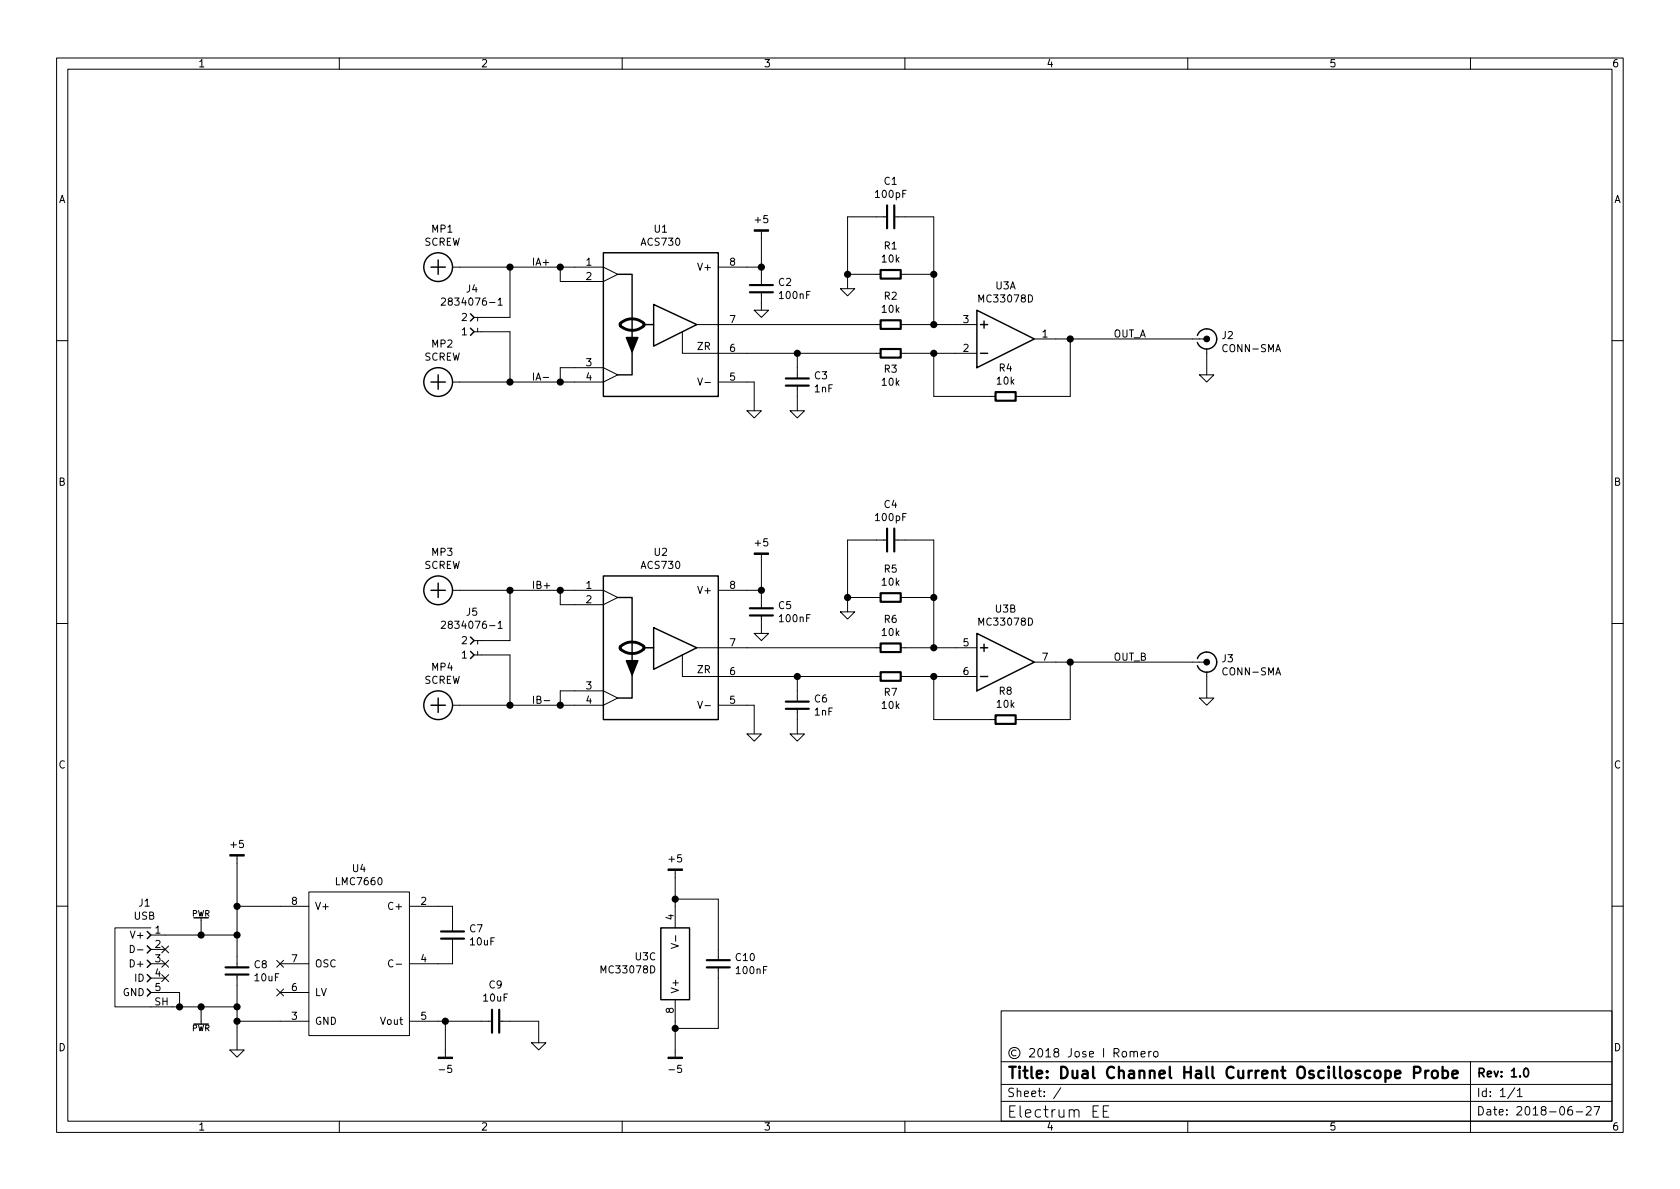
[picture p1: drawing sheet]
EESchema Schematic File Version 4
LIBS:Abracon
LIBS:ActiveSemi
LIBS:Allegro
LIBS:Altera
LIBS:AMS
LIBS:AnalogDevices
LIBS:AOS
LIBS:Atmel
LIBS:Bosch
LIBS:conn-100mil
LIBS:conn-2mm
LIBS:conn-amphenol
LIBS:conn-assmann
LIBS:conn-cui
LIBS:conn-fci
LIBS:conn-jae
LIBS:conn-linx
LIBS:conn-molex
LIBS:conn-special-headers
LIBS:conn-tagconnect
LIBS:conn-te
LIBS:conn-test
LIBS:DiodesInc
LIBS:display
LIBS:electomech-misc
LIBS:_electromech
LIBS:Fairchild
LIBS:FTDI
LIBS:Infineon
LIBS:Intersil
LIBS:Lattice
LIBS:_linear
LIBS:LinearTech
LIBS:Littelfuse
LIBS:logic-4000
LIBS:logic-7400
LIBS:logic-7400-new
LIBS:_logic
LIBS:MACOM
LIBS:Macrofab
LIBS:maxim
LIBS:mechanical
LIBS:Microchip
LIBS:Micron
LIBS:Murata
LIBS:NXP
LIBS:OceanOptics
LIBS:onsemi
LIBS:_passive
LIBS:pasv-BelFuse
LIBS:pasv-BiTech
LIBS:pasv-Bourns
LIBS:pasv-cap
LIBS:pasv-ind
LIBS:pasv-Murata
LIBS:pasv-res
LIBS:pasv-TDK
LIBS:pasv-xtal
LIBS:pcb
LIBS:power
LIBS:Recom
LIBS:Richtek
LIBS:semi-diode-DiodesInc
LIBS:semi-diode-generic
LIBS:semi-diode-MCC
LIBS:semi-diode-NXP
LIBS:semi-diode-OnSemi
LIBS:semi-diode-Semtech
LIBS:semi-diode-ST
LIBS:semi-diode-Toshiba
LIBS:_semi
LIBS:semi-opto-generic
LIBS:semi-opto-liteon
LIBS:semi-thyristor-generic
LIBS:semi-trans-AOS
LIBS:semi-trans-DiodesInc
LIBS:semi-trans-EPC
LIBS:semi-trans-Fairchild
LIBS:semi-trans-generic
LIBS:semi-trans-Infineon
LIBS:semi-trans-IRF
LIBS:semi-trans-IXYS
LIBS:semi-trans-NXP
LIBS:semi-trans-OnSemi
LIBS:semi-trans-Panasonic
LIBS:semi-trans-ST
LIBS:semi-trans-TI
LIBS:semi-trans-Toshiba
LIBS:semi-trans-Vishay
LIBS:silabs
LIBS:skyworks
LIBS:st_ic
LIBS:ST
LIBS:supertex
LIBS:symbol
LIBS:TexasInstruments
LIBS:u-blox
LIBS:Vishay
LIBS:Winbond
LIBS:Xilinx
LIBS:hall-current-probe-cache
EELAYER 26 0
EELAYER END
$Descr A4 11693 8268
encoding utf-8
Sheet 1 1
Title "Dual Channel Hall Current Oscilloscope Probe"
Date "2018-06-27"
Rev "1.0"
Comp "Electrum EE"
Comment1 "© 2018 Jose I Romero"
Comment2 ""
Comment3 ""
Comment4 ""
$EndDescr
$Comp
L TexasInstruments:LMC7660 U4
U 1 1
P 2500 6700
F 0 "U4" H 2500 7365 50  0000 C CNN
F 1 "LMC7660" H 2500 7274 50  0000 C CNN
F 2 "IPC7351-Nominal:SOIC127P620X170-8" H 2550 6100 50  0001 C CNN
F 3 "http://www.ti.com/lit/ds/symlink/lmc7660.pdf" H 2550 6000 50  0001 C CNN
F 4 "LMC7660IMX/NOPB" H 2550 5700 50  0001 C CNN "MPN"
F 5 "TI" H 2550 5800 50  0001 C CNN "Manuf"
F 6 "TI LMC7660IMX/NOPB" H 2550 5900 50  0001 C CNN "BOM"
	1    2500 6700
	1    0    0    -1  
$EndComp
NoConn ~ 1950 6700
NoConn ~ 1950 6900
$Comp
L power:-5 #PWR013
U 1 1
P 3100 7300
F 0 "#PWR013" H 3100 7250 30  0001 C CNN
F 1 "-5" H 3100 7167 50  0000 C CNN
F 2 "" H 3100 7300 60  0000 C CNN
F 3 "" H 3100 7300 60  0000 C CNN
	1    3100 7300
	1    0    0    -1  
$EndComp
Wire Wire Line
	3050 7100 3100 7100
Wire Wire Line
	3100 7100 3100 7300
$Comp
L power:+5 #PWR011
U 1 1
P 1650 6000
F 0 "#PWR011" H 1650 6050 30  0001 C CNN
F 1 "+5" H 1650 6133 50  0000 C CNN
F 2 "" H 1650 6000 60  0000 C CNN
F 3 "" H 1650 6000 60  0000 C CNN
	1    1650 6000
	1    0    0    -1  
$EndComp
Wire Wire Line
	1650 6000 1650 6300
Wire Wire Line
	1650 6300 1950 6300
Connection ~ 1650 6300
Wire Wire Line
	1650 6850 1650 7000
Wire Wire Line
	1650 7100 1950 7100
$Comp
L power:GND #PWR012
U 1 1
P 1650 7300
F 0 "#PWR012" H 1650 7300 30  0001 C CNN
F 1 "GND" H 1650 7230 30  0001 C CNN
F 2 "" H 1650 7300 60  0000 C CNN
F 3 "" H 1650 7300 60  0000 C CNN
	1    1650 7300
	1    0    0    -1  
$EndComp
Wire Wire Line
	1650 7100 1650 7300
Connection ~ 1650 7100
$Comp
L pasv-cap:C-0805 C7
U 1 1
P 3150 6500
F 0 "C7" H 3263 6546 50  0000 L CNN
F 1 "10uF" H 3263 6455 50  0000 L CNN
F 2 "IPC7351-Nominal:CAPC2012X70" H 3150 6500 50  0001 C CNN
F 3 "" H 3140 6475 60  0000 C CNN
F 4 "CAP MLCC 10uF X5R 10V [0805]" H 3950 7050 60  0001 C CNN "BOM"
F 5 "LMK212BJ106KG-T " H 0   0   50  0001 C CNN "MPN"
F 6 "Taiyo Yuden" H 0   0   50  0001 C CNN "Manuf"
	1    3150 6500
	1    0    0    -1  
$EndComp
Wire Wire Line
	3050 6300 3150 6300
Wire Wire Line
	3150 6300 3150 6400
Wire Wire Line
	3150 6600 3150 6700
Wire Wire Line
	3150 6700 3050 6700
$Comp
L power:GND #PWR014
U 1 1
P 3750 7250
F 0 "#PWR014" H 3750 7250 30  0001 C CNN
F 1 "GND" H 3750 7180 30  0001 C CNN
F 2 "" H 3750 7250 60  0000 C CNN
F 3 "" H 3750 7250 60  0000 C CNN
	1    3750 7250
	1    0    0    -1  
$EndComp
Wire Wire Line
	3750 7100 3750 7250
Connection ~ 3100 7100
$Comp
L onsemi:MC33078D U3
U 1 1
P 6950 2350
F 0 "U3" H 7000 1983 50  0000 C CNN
F 1 "MC33078D" H 7000 2074 50  0000 C CNN
F 2 "IPC7351-Nominal:SOIC127P600X175-8" H 6950 2100 50  0001 C CNN
F 3 "" V 6950 2500 60  0000 C CNN
F 4 "TI MC33078DR" H 6950 2000 50  0001 C CNN "BOM"
F 5 "MC33078DR" H 0   0   50  0001 C CNN "MPN"
F 6 "TI" H 0   0   50  0001 C CNN "Manuf"
	1    6950 2350
	1    0    0    1   
$EndComp
$Comp
L pasv-res:R-0603 R4
U 1 1
P 7000 2750
F 0 "R4" V 6800 2750 50  0000 C CNN
F 1 "10k" V 6891 2750 50  0000 C CNN
F 2 "IPC7351-Nominal:RESC1608X50" H 7000 2750 50  0001 C CNN
F 3 "" H 7000 2800 60  0000 C CNN
F 4 "RES SMD 10k 1% [0603]" H 7750 3300 60  0001 C CNN "BOM"
F 5 "CR0603-FX-1002ELF" H 0   0   50  0001 C CNN "MPN"
F 6 "Bourns" H 0   0   50  0001 C CNN "Manuf"
	1    7000 2750
	0    1    1    0   
$EndComp
Wire Wire Line
	6650 2450 6500 2450
Wire Wire Line
	6500 2450 6500 2750
Wire Wire Line
	6500 2750 6900 2750
Wire Wire Line
	7100 2750 7450 2750
Wire Wire Line
	7450 2750 7450 2350
Wire Wire Line
	7450 2350 7350 2350
$Comp
L pasv-res:R-0603 R3
U 1 1
P 6200 2450
F 0 "R3" V 6308 2450 50  0000 C CNN
F 1 "10k" V 6399 2450 50  0000 C CNN
F 2 "IPC7351-Nominal:RESC1608X50" H 6200 2450 50  0001 C CNN
F 3 "" H 6200 2500 60  0000 C CNN
F 4 "RES SMD 10k 1% [0603]" H 6950 3000 60  0001 C CNN "BOM"
F 5 "CR0603-FX-1002ELF" H 0   0   50  0001 C CNN "MPN"
F 6 "Bourns" H 0   0   50  0001 C CNN "Manuf"
	1    6200 2450
	0    1    1    0   
$EndComp
Wire Wire Line
	6300 2450 6500 2450
Connection ~ 6500 2450
$Comp
L pasv-res:R-0603 R2
U 1 1
P 6200 2250
F 0 "R2" V 6000 2250 50  0000 C CNN
F 1 "10k" V 6091 2250 50  0000 C CNN
F 2 "IPC7351-Nominal:RESC1608X50" H 6200 2250 50  0001 C CNN
F 3 "" H 6200 2300 60  0000 C CNN
F 4 "RES SMD 10k 1% [0603]" H 6950 2800 60  0001 C CNN "BOM"
F 5 "CR0603-FX-1002ELF" H 0   0   50  0001 C CNN "MPN"
F 6 "Bourns" H 0   0   50  0001 C CNN "Manuf"
	1    6200 2250
	0    1    1    0   
$EndComp
$Comp
L Allegro:ACS730 U1
U 1 1
P 4600 2250
F 0 "U1" H 4600 2917 50  0000 C CNN
F 1 "ACS730" H 4600 2826 50  0000 C CNN
F 2 "IPC7351-Nominal:SOIC127P600X175-8" H 4600 1550 50  0001 C CNN
F 3 "https://www.allegromicro.com/~/media/Files/Datasheets/ACS730-Datasheet.ashx" H 4600 1650 50  0001 C CNN
F 4 "Allegro ACS730KLCTR-20AB-T" H -550 0   50  0001 C CNN "BOM"
F 5 "ACS730KLCTR-20AB-T" H 0   0   50  0001 C CNN "MPN"
F 6 "Allegro" H 0   0   50  0001 C CNN "Manuf"
	1    4600 2250
	1    0    0    -1  
$EndComp
Wire Wire Line
	5200 2250 6100 2250
Wire Wire Line
	5200 2450 5550 2450
Wire Wire Line
	6300 2250 6500 2250
$Comp
L pasv-res:R-0603 R1
U 1 1
P 6200 1900
F 0 "R1" V 6000 1900 50  0000 C CNN
F 1 "10k" V 6091 1900 50  0000 C CNN
F 2 "IPC7351-Nominal:RESC1608X50" H 6200 1900 50  0001 C CNN
F 3 "" H 6200 1950 60  0000 C CNN
F 4 "RES SMD 10k 1% [0603]" H 6950 2450 60  0001 C CNN "BOM"
F 5 "CR0603-FX-1002ELF" H 0   0   50  0001 C CNN "MPN"
F 6 "Bourns" H 0   0   50  0001 C CNN "Manuf"
	1    6200 1900
	0    1    1    0   
$EndComp
Wire Wire Line
	6500 1900 6500 2250
Connection ~ 6500 2250
Wire Wire Line
	6500 2250 6650 2250
Wire Wire Line
	6300 1900 6500 1900
$Comp
L power:GND #PWR02
U 1 1
P 5900 2000
F 0 "#PWR02" H 5900 2000 30  0001 C CNN
F 1 "GND" H 5900 1930 30  0001 C CNN
F 2 "" H 5900 2000 60  0000 C CNN
F 3 "" H 5900 2000 60  0000 C CNN
	1    5900 2000
	1    0    0    -1  
$EndComp
Wire Wire Line
	6100 1900 5900 1900
Wire Wire Line
	5900 1900 5900 2000
$Comp
L power:GND #PWR04
U 1 1
P 5250 2850
F 0 "#PWR04" H 5250 2850 30  0001 C CNN
F 1 "GND" H 5250 2780 30  0001 C CNN
F 2 "" H 5250 2850 60  0000 C CNN
F 3 "" H 5250 2850 60  0000 C CNN
	1    5250 2850
	1    0    0    -1  
$EndComp
Wire Wire Line
	5200 2650 5250 2650
Wire Wire Line
	5250 2650 5250 2850
$Comp
L power:+5 #PWR01
U 1 1
P 5300 1650
F 0 "#PWR01" H 5300 1700 30  0001 C CNN
F 1 "+5" H 5300 1783 50  0000 C CNN
F 2 "" H 5300 1650 60  0000 C CNN
F 3 "" H 5300 1650 60  0000 C CNN
	1    5300 1650
	1    0    0    -1  
$EndComp
Wire Wire Line
	5300 1650 5300 1850
Wire Wire Line
	5300 1850 5200 1850
$Comp
L pasv-cap:C-0603 C2
U 1 1
P 5300 2000
F 0 "C2" H 5413 2046 50  0000 L CNN
F 1 "100nF" H 5413 1955 50  0000 L CNN
F 2 "IPC7351-Nominal:CAPC1608X55" H 5300 2000 50  0001 C CNN
F 3 "" H 5290 1975 60  0000 C CNN
F 4 "CAP MLCC 100nF X5R 50V [0603]" H 6100 2550 60  0001 C CNN "BOM"
F 5 "UMK107BJ104KAHT" H 0   0   50  0001 C CNN "MPN"
F 6 "Taiyo Yuden" H 0   0   50  0001 C CNN "Manuf"
	1    5300 2000
	1    0    0    -1  
$EndComp
$Comp
L power:GND #PWR03
U 1 1
P 5300 2150
F 0 "#PWR03" H 5300 2150 30  0001 C CNN
F 1 "GND" H 5300 2080 30  0001 C CNN
F 2 "" H 5300 2150 60  0000 C CNN
F 3 "" H 5300 2150 60  0000 C CNN
	1    5300 2150
	1    0    0    -1  
$EndComp
Wire Wire Line
	5300 2100 5300 2150
Wire Wire Line
	5300 1900 5300 1850
Connection ~ 5300 1850
$Comp
L mechanical:SCREW MP1
U 1 1
P 3050 1850
F 0 "MP1" V 2783 1820 50  0000 C CNN
F 1 "SCREW" V 2874 1820 50  0000 C CNN
F 2 "mech:SCREW-5-SUPPORTED" H 3050 1850 50  0001 C CNN
F 3 "" V 3233 1820 60  0001 C CNN
F 4 "VIRTUAL" H -1000 0   50  0001 C CNN "BOM"
	1    3050 1850
	0    -1   1    0   
$EndComp
Wire Wire Line
	3200 1850 3550 1850
Wire Wire Line
	4000 1950 3900 1950
Wire Wire Line
	3900 1950 3900 1850
Connection ~ 3900 1850
Wire Wire Line
	3900 1850 4000 1850
$Comp
L mechanical:SCREW MP2
U 1 1
P 3050 2650
F 0 "MP2" V 2783 2620 50  0000 C CNN
F 1 "SCREW" V 2874 2620 50  0000 C CNN
F 2 "mech:SCREW-5-SUPPORTED" H 3050 2650 50  0001 C CNN
F 3 "" V 3233 2620 60  0001 C CNN
F 4 "VIRTUAL" H -1000 0   50  0001 C CNN "BOM"
	1    3050 2650
	0    -1   1    0   
$EndComp
Wire Wire Line
	3200 2650 3550 2650
Wire Wire Line
	4000 2550 3900 2550
Wire Wire Line
	3900 2550 3900 2650
Connection ~ 3900 2650
Wire Wire Line
	3900 2650 4000 2650
$Comp
L pasv-cap:C-0603 C3
U 1 1
P 5550 2650
F 0 "C3" H 5663 2696 50  0000 L CNN
F 1 "1nF" H 5663 2605 50  0000 L CNN
F 2 "IPC7351-Nominal:CAPC1608X55" H 5550 2650 50  0001 C CNN
F 3 "" H 5540 2625 60  0000 C CNN
F 4 "CAP MLCC 1nF C0G 25V [0603]" H 6350 3200 60  0001 C CNN "BOM"
F 5 "CC0603JRNPO8BN102" H 0   0   50  0001 C CNN "MPN"
F 6 "Yageo" H 0   0   50  0001 C CNN "Manuf"
	1    5550 2650
	1    0    0    -1  
$EndComp
$Comp
L power:GND #PWR05
U 1 1
P 5550 2850
F 0 "#PWR05" H 5550 2850 30  0001 C CNN
F 1 "GND" H 5550 2780 30  0001 C CNN
F 2 "" H 5550 2850 60  0000 C CNN
F 3 "" H 5550 2850 60  0000 C CNN
	1    5550 2850
	1    0    0    -1  
$EndComp
Wire Wire Line
	5550 2450 5550 2550
Connection ~ 5550 2450
Wire Wire Line
	5550 2450 6100 2450
Wire Wire Line
	5550 2750 5550 2850
Connection ~ 7450 2350
$Comp
L pasv-cap:C-0603 C1
U 1 1
P 6200 1500
F 0 "C1" V 5950 1500 50  0000 C CNN
F 1 "100pF" V 6041 1500 50  0000 C CNN
F 2 "IPC7351-Nominal:CAPC1608X55" H 6200 1500 50  0001 C CNN
F 3 "" H 6190 1475 60  0000 C CNN
F 4 "CAP MLCC 100pF C0G 50V [0603]" H 7000 2050 60  0001 C CNN "BOM"
F 5 "500R14N101JV4T" H 0   0   50  0001 C CNN "MPN"
F 6 "Johanson" H 0   0   50  0001 C CNN "Manuf"
	1    6200 1500
	0    1    1    0   
$EndComp
Wire Wire Line
	6100 1500 5900 1500
Wire Wire Line
	5900 1500 5900 1900
Connection ~ 5900 1900
Wire Wire Line
	6300 1500 6500 1500
Wire Wire Line
	6500 1500 6500 1900
Connection ~ 6500 1900
$Comp
L onsemi:MC33078D U3
U 2 1
P 6950 4600
F 0 "U3" H 7000 4233 50  0000 C CNN
F 1 "MC33078D" H 7000 4324 50  0000 C CNN
F 2 "IPC7351-Nominal:SOIC127P600X175-8" H 6950 4350 50  0001 C CNN
F 3 "" V 6950 4750 60  0000 C CNN
F 4 "TI MC33078DR" H 6950 4250 50  0001 C CNN "BOM"
F 5 "MC33078DR" H 0   0   50  0001 C CNN "MPN"
F 6 "TI" H 0   0   50  0001 C CNN "Manuf"
	2    6950 4600
	1    0    0    1   
$EndComp
$Comp
L pasv-res:R-0603 R8
U 1 1
P 7000 5000
F 0 "R8" V 6800 5000 50  0000 C CNN
F 1 "10k" V 6891 5000 50  0000 C CNN
F 2 "IPC7351-Nominal:RESC1608X50" H 7000 5000 50  0001 C CNN
F 3 "" H 7000 5050 60  0000 C CNN
F 4 "RES SMD 10k 1% [0603]" H 7750 5550 60  0001 C CNN "BOM"
F 5 "CR0603-FX-1002ELF" H 0   0   50  0001 C CNN "MPN"
F 6 "Bourns" H 0   0   50  0001 C CNN "Manuf"
	1    7000 5000
	0    1    1    0   
$EndComp
Wire Wire Line
	6650 4700 6500 4700
Wire Wire Line
	6500 4700 6500 5000
Wire Wire Line
	6500 5000 6900 5000
Wire Wire Line
	7100 5000 7450 5000
Wire Wire Line
	7450 5000 7450 4600
Wire Wire Line
	7450 4600 7350 4600
$Comp
L pasv-res:R-0603 R7
U 1 1
P 6200 4700
F 0 "R7" V 6308 4700 50  0000 C CNN
F 1 "10k" V 6399 4700 50  0000 C CNN
F 2 "IPC7351-Nominal:RESC1608X50" H 6200 4700 50  0001 C CNN
F 3 "" H 6200 4750 60  0000 C CNN
F 4 "RES SMD 10k 1% [0603]" H 6950 5250 60  0001 C CNN "BOM"
F 5 "CR0603-FX-1002ELF" H 0   0   50  0001 C CNN "MPN"
F 6 "Bourns" H 0   0   50  0001 C CNN "Manuf"
	1    6200 4700
	0    1    1    0   
$EndComp
Wire Wire Line
	6300 4700 6500 4700
Connection ~ 6500 4700
$Comp
L pasv-res:R-0603 R6
U 1 1
P 6200 4500
F 0 "R6" V 6000 4500 50  0000 C CNN
F 1 "10k" V 6091 4500 50  0000 C CNN
F 2 "IPC7351-Nominal:RESC1608X50" H 6200 4500 50  0001 C CNN
F 3 "" H 6200 4550 60  0000 C CNN
F 4 "RES SMD 10k 1% [0603]" H 6950 5050 60  0001 C CNN "BOM"
F 5 "CR0603-FX-1002ELF" H 0   0   50  0001 C CNN "MPN"
F 6 "Bourns" H 0   0   50  0001 C CNN "Manuf"
	1    6200 4500
	0    1    1    0   
$EndComp
$Comp
L Allegro:ACS730 U2
U 1 1
P 4600 4500
F 0 "U2" H 4600 5167 50  0000 C CNN
F 1 "ACS730" H 4600 5076 50  0000 C CNN
F 2 "IPC7351-Nominal:SOIC127P600X175-8" H 4600 3800 50  0001 C CNN
F 3 "https://www.allegromicro.com/~/media/Files/Datasheets/ACS730-Datasheet.ashx" H 4600 3900 50  0001 C CNN
F 4 "Allegro ACS730KLCTR-20AB-T" H -550 0   50  0001 C CNN "BOM"
F 5 "ACS730KLCTR-20AB-T" H 0   0   50  0001 C CNN "MPN"
F 6 "Allegro" H 0   0   50  0001 C CNN "Manuf"
	1    4600 4500
	1    0    0    -1  
$EndComp
Wire Wire Line
	5200 4500 6100 4500
Wire Wire Line
	5200 4700 5550 4700
Wire Wire Line
	6300 4500 6500 4500
$Comp
L pasv-res:R-0603 R5
U 1 1
P 6200 4150
F 0 "R5" V 6000 4150 50  0000 C CNN
F 1 "10k" V 6091 4150 50  0000 C CNN
F 2 "IPC7351-Nominal:RESC1608X50" H 6200 4150 50  0001 C CNN
F 3 "" H 6200 4200 60  0000 C CNN
F 4 "RES SMD 10k 1% [0603]" H 6950 4700 60  0001 C CNN "BOM"
F 5 "CR0603-FX-1002ELF" H 0   0   50  0001 C CNN "MPN"
F 6 "Bourns" H 0   0   50  0001 C CNN "Manuf"
	1    6200 4150
	0    1    1    0   
$EndComp
Wire Wire Line
	6500 4150 6500 4500
Connection ~ 6500 4500
Wire Wire Line
	6500 4500 6650 4500
Wire Wire Line
	6300 4150 6500 4150
$Comp
L power:GND #PWR07
U 1 1
P 5900 4250
F 0 "#PWR07" H 5900 4250 30  0001 C CNN
F 1 "GND" H 5900 4180 30  0001 C CNN
F 2 "" H 5900 4250 60  0000 C CNN
F 3 "" H 5900 4250 60  0000 C CNN
	1    5900 4250
	1    0    0    -1  
$EndComp
Wire Wire Line
	6100 4150 5900 4150
Wire Wire Line
	5900 4150 5900 4250
$Comp
L power:GND #PWR09
U 1 1
P 5250 5100
F 0 "#PWR09" H 5250 5100 30  0001 C CNN
F 1 "GND" H 5250 5030 30  0001 C CNN
F 2 "" H 5250 5100 60  0000 C CNN
F 3 "" H 5250 5100 60  0000 C CNN
	1    5250 5100
	1    0    0    -1  
$EndComp
Wire Wire Line
	5200 4900 5250 4900
Wire Wire Line
	5250 4900 5250 5100
$Comp
L power:+5 #PWR06
U 1 1
P 5300 3900
F 0 "#PWR06" H 5300 3950 30  0001 C CNN
F 1 "+5" H 5300 4033 50  0000 C CNN
F 2 "" H 5300 3900 60  0000 C CNN
F 3 "" H 5300 3900 60  0000 C CNN
	1    5300 3900
	1    0    0    -1  
$EndComp
Wire Wire Line
	5300 3900 5300 4100
Wire Wire Line
	5300 4100 5200 4100
$Comp
L pasv-cap:C-0603 C5
U 1 1
P 5300 4250
F 0 "C5" H 5413 4296 50  0000 L CNN
F 1 "100nF" H 5413 4205 50  0000 L CNN
F 2 "IPC7351-Nominal:CAPC1608X55" H 5300 4250 50  0001 C CNN
F 3 "" H 5290 4225 60  0000 C CNN
F 4 "CAP MLCC 100nF X5R 50V [0603]" H 6100 4800 60  0001 C CNN "BOM"
F 5 "UMK107BJ104KAHT" H 0   0   50  0001 C CNN "MPN"
F 6 "Taiyo Yuden" H 0   0   50  0001 C CNN "Manuf"
	1    5300 4250
	1    0    0    -1  
$EndComp
$Comp
L power:GND #PWR08
U 1 1
P 5300 4400
F 0 "#PWR08" H 5300 4400 30  0001 C CNN
F 1 "GND" H 5300 4330 30  0001 C CNN
F 2 "" H 5300 4400 60  0000 C CNN
F 3 "" H 5300 4400 60  0000 C CNN
	1    5300 4400
	1    0    0    -1  
$EndComp
Wire Wire Line
	5300 4350 5300 4400
Wire Wire Line
	5300 4150 5300 4100
Connection ~ 5300 4100
$Comp
L mechanical:SCREW MP3
U 1 1
P 3050 4100
F 0 "MP3" V 2783 4070 50  0000 C CNN
F 1 "SCREW" V 2874 4070 50  0000 C CNN
F 2 "mech:SCREW-5-SUPPORTED" H 3050 4100 50  0001 C CNN
F 3 "" V 3233 4070 60  0001 C CNN
F 4 "VIRTUAL" H -1000 0   50  0001 C CNN "BOM"
	1    3050 4100
	0    -1   1    0   
$EndComp
Wire Wire Line
	3200 4100 3550 4100
Wire Wire Line
	4000 4200 3900 4200
Wire Wire Line
	3900 4200 3900 4100
Connection ~ 3900 4100
Wire Wire Line
	3900 4100 4000 4100
$Comp
L mechanical:SCREW MP4
U 1 1
P 3050 4900
F 0 "MP4" V 2783 4870 50  0000 C CNN
F 1 "SCREW" V 2874 4870 50  0000 C CNN
F 2 "mech:SCREW-5-SUPPORTED" H 3050 4900 50  0001 C CNN
F 3 "" V 3233 4870 60  0001 C CNN
F 4 "VIRTUAL" H -1000 0   50  0001 C CNN "BOM"
	1    3050 4900
	0    -1   1    0   
$EndComp
Wire Wire Line
	3200 4900 3550 4900
Wire Wire Line
	4000 4800 3900 4800
Wire Wire Line
	3900 4800 3900 4900
Connection ~ 3900 4900
Wire Wire Line
	3900 4900 4000 4900
$Comp
L pasv-cap:C-0603 C6
U 1 1
P 5550 4900
F 0 "C6" H 5663 4946 50  0000 L CNN
F 1 "1nF" H 5663 4855 50  0000 L CNN
F 2 "IPC7351-Nominal:CAPC1608X55" H 5550 4900 50  0001 C CNN
F 3 "" H 5540 4875 60  0000 C CNN
F 4 "CAP MLCC 1nF C0G 25V [0603]" H 6350 5450 60  0001 C CNN "BOM"
F 5 "CC0603JRNPO8BN102" H 0   0   50  0001 C CNN "MPN"
F 6 "Yageo" H 0   0   50  0001 C CNN "Manuf"
	1    5550 4900
	1    0    0    -1  
$EndComp
$Comp
L power:GND #PWR010
U 1 1
P 5550 5100
F 0 "#PWR010" H 5550 5100 30  0001 C CNN
F 1 "GND" H 5550 5030 30  0001 C CNN
F 2 "" H 5550 5100 60  0000 C CNN
F 3 "" H 5550 5100 60  0000 C CNN
	1    5550 5100
	1    0    0    -1  
$EndComp
Wire Wire Line
	5550 4700 5550 4800
Connection ~ 5550 4700
Wire Wire Line
	5550 4700 6100 4700
Wire Wire Line
	5550 5000 5550 5100
Wire Wire Line
	7450 4600 8300 4600
Connection ~ 7450 4600
$Comp
L pasv-cap:C-0603 C4
U 1 1
P 6200 3750
F 0 "C4" V 5950 3750 50  0000 C CNN
F 1 "100pF" V 6041 3750 50  0000 C CNN
F 2 "IPC7351-Nominal:CAPC1608X55" H 6200 3750 50  0001 C CNN
F 3 "" H 6190 3725 60  0000 C CNN
F 4 "CAP MLCC 100pF C0G 50V [0603]" H 7000 4300 60  0001 C CNN "BOM"
F 5 "500R14N101JV4T" H 0   0   50  0001 C CNN "MPN"
F 6 "Johanson" H 0   0   50  0001 C CNN "Manuf"
	1    6200 3750
	0    1    1    0   
$EndComp
Wire Wire Line
	6100 3750 5900 3750
Wire Wire Line
	5900 3750 5900 4150
Connection ~ 5900 4150
Wire Wire Line
	6300 3750 6500 3750
Wire Wire Line
	6500 3750 6500 4150
Connection ~ 6500 4150
$Comp
L onsemi:MC33078D U3
U 3 1
P 4700 6700
F 0 "U3" H 4571 6654 50  0000 R CNN
F 1 "MC33078D" H 4571 6745 50  0000 R CNN
F 2 "IPC7351-Nominal:SOIC127P600X175-8" H 4700 6450 50  0001 C CNN
F 3 "" V 4700 6850 60  0000 C CNN
F 4 "TI MC33078DR" H 4700 6350 50  0001 C CNN "BOM"
F 5 "MC33078DR" H 0   0   50  0001 C CNN "MPN"
F 6 "TI" H 0   0   50  0001 C CNN "Manuf"
	3    4700 6700
	1    0    0    1   
$EndComp
$Comp
L power:-5 #PWR0101
U 1 1
P 4700 7300
F 0 "#PWR0101" H 4700 7250 30  0001 C CNN
F 1 "-5" H 4700 7167 50  0000 C CNN
F 2 "" H 4700 7300 60  0000 C CNN
F 3 "" H 4700 7300 60  0000 C CNN
	1    4700 7300
	1    0    0    -1  
$EndComp
$Comp
L power:+5 #PWR0102
U 1 1
P 4700 6100
F 0 "#PWR0102" H 4700 6150 30  0001 C CNN
F 1 "+5" H 4700 6233 50  0000 C CNN
F 2 "" H 4700 6100 60  0000 C CNN
F 3 "" H 4700 6100 60  0000 C CNN
	1    4700 6100
	1    0    0    -1  
$EndComp
Wire Wire Line
	4700 6100 4700 6250
Wire Wire Line
	4700 7100 4700 7150
$Comp
L pasv-cap:C-0603 C10
U 1 1
P 5000 6700
F 0 "C10" H 5113 6746 50  0000 L CNN
F 1 "100nF" H 5113 6655 50  0000 L CNN
F 2 "IPC7351-Nominal:CAPC1608X55" H 5000 6700 50  0001 C CNN
F 3 "" H 4990 6675 60  0000 C CNN
F 4 "CAP MLCC 100nF X5R 50V [0603]" H 5800 7250 60  0001 C CNN "BOM"
F 5 "UMK107BJ104KAHT" H 0   0   50  0001 C CNN "MPN"
F 6 "Taiyo Yuden" H 0   0   50  0001 C CNN "Manuf"
	1    5000 6700
	1    0    0    -1  
$EndComp
Wire Wire Line
	5000 6600 5000 6250
Wire Wire Line
	5000 6250 4700 6250
Connection ~ 4700 6250
Wire Wire Line
	4700 6250 4700 6300
Wire Wire Line
	5000 6800 5000 7150
Wire Wire Line
	5000 7150 4700 7150
Connection ~ 4700 7150
Wire Wire Line
	4700 7150 4700 7300
Text Label 7750 2350 0    50   ~ 0
OUT_A
Text Label 7750 4600 0    50   ~ 0
OUT_B
$Comp
L pasv-cap:C-0805 C8
U 1 1
P 1650 6750
F 0 "C8" H 1763 6796 50  0000 L CNN
F 1 "10uF" H 1763 6705 50  0000 L CNN
F 2 "IPC7351-Nominal:CAPC2012X70" H 1650 6750 50  0001 C CNN
F 3 "" H 1640 6725 60  0000 C CNN
F 4 "CAP MLCC 10uF X5R 10V [0805]" H 2450 7300 60  0001 C CNN "BOM"
F 5 "LMK212BJ106KG-T " H 0   0   50  0001 C CNN "MPN"
F 6 "Taiyo Yuden" H 0   0   50  0001 C CNN "Manuf"
	1    1650 6750
	1    0    0    -1  
$EndComp
$Comp
L pasv-cap:C-0805 C9
U 1 1
P 3450 7100
F 0 "C9" V 3700 7100 50  0000 C CNN
F 1 "10uF" V 3609 7100 50  0000 C CNN
F 2 "IPC7351-Nominal:CAPC2012X70" H 3450 7100 50  0001 C CNN
F 3 "" H 3440 7075 60  0000 C CNN
F 4 "CAP MLCC 10uF X5R 10V [0805]" H 4250 7650 60  0001 C CNN "BOM"
F 5 "LMK212BJ106KG-T " H 0   0   50  0001 C CNN "MPN"
F 6 "Taiyo Yuden" H 0   0   50  0001 C CNN "Manuf"
	1    3450 7100
	0    -1   -1   0   
$EndComp
Wire Wire Line
	3100 7100 3350 7100
Wire Wire Line
	3550 7100 3750 7100
$Comp
L conn-fci:CONN-10118193-0001LF-UUSB-B J1
U 1 1
P 950 6700
F 0 "J1" H 894 7125 50  0000 C CNN
F 1 "USB" H 894 7034 50  0000 C CNN
F 2 "conn-fci:FCI_10118193-0001LF" H 950 6700 50  0001 C CNN
F 3 "" H 850 6900 50  0000 C CNN
F 4 "CONN FCI 10118193-0001LF" H 0   0   50  0001 C CNN "BOM"
	1    950  6700
	-1   0    0    -1  
$EndComp
Wire Wire Line
	1150 6500 1400 6500
Wire Wire Line
	1650 6300 1650 6500
Connection ~ 1650 6500
Wire Wire Line
	1650 6500 1650 6650
Wire Wire Line
	1200 7000 1250 7000
Connection ~ 1650 7000
Wire Wire Line
	1650 7000 1650 7100
Wire Wire Line
	1150 6900 1250 6900
Wire Wire Line
	1250 6900 1250 7000
Connection ~ 1250 7000
Wire Wire Line
	1250 7000 1400 7000
Text Label 3700 1850 0    50   ~ 0
IA+
Text Label 3700 2650 0    50   ~ 0
IA-
Text Label 3700 4100 0    50   ~ 0
IB+
Text Label 3700 4900 0    50   ~ 0
IB-
$Comp
L conn-te:CONN-SMA-5-1814400-1 J2
U 1 1
P 8400 2350
F 0 "J2" H 8300 2376 50  0000 R CNN
F 1 "CONN-SMA" H 8300 2285 50  0000 R CNN
F 2 "manuf:CONN-TE-1814400" H 8400 2350 50  0001 C CNN
F 3 "" H 8400 2350 50  0000 C CNN
F 4 "CONN SMA" H 0   0   50  0001 C CNN "BOM"
F 5 "DSMAF14155L" H 0   0   50  0001 C CNN "MPN"
F 6 "Ebay" H 0   0   50  0001 C CNN "Manuf"
	1    8400 2350
	-1   0    0    -1  
$EndComp
Wire Wire Line
	7450 2350 8300 2350
$Comp
L power:GND #PWR0103
U 1 1
P 8400 2600
F 0 "#PWR0103" H 8400 2600 30  0001 C CNN
F 1 "GND" H 8400 2530 30  0001 C CNN
F 2 "" H 8400 2600 60  0000 C CNN
F 3 "" H 8400 2600 60  0000 C CNN
	1    8400 2600
	1    0    0    -1  
$EndComp
Wire Wire Line
	8400 2450 8400 2600
$Comp
L conn-te:CONN-SMA-5-1814400-1 J3
U 1 1
P 8400 4600
F 0 "J3" H 8300 4626 50  0000 R CNN
F 1 "CONN-SMA" H 8300 4535 50  0000 R CNN
F 2 "manuf:CONN-TE-1814400" H 8400 4600 50  0001 C CNN
F 3 "" H 8400 4600 50  0000 C CNN
F 4 "CONN SMA" H 0   0   50  0001 C CNN "BOM"
F 5 "DSMAF14155L" H 0   0   50  0001 C CNN "MPN"
F 6 "Ebay" H 0   0   50  0001 C CNN "Manuf"
	1    8400 4600
	-1   0    0    -1  
$EndComp
$Comp
L power:GND #PWR0104
U 1 1
P 8400 4850
F 0 "#PWR0104" H 8400 4850 30  0001 C CNN
F 1 "GND" H 8400 4780 30  0001 C CNN
F 2 "" H 8400 4850 60  0000 C CNN
F 3 "" H 8400 4850 60  0000 C CNN
	1    8400 4850
	1    0    0    -1  
$EndComp
Wire Wire Line
	8400 4700 8400 4850
$Comp
L conn-100mil:CONN-100MIL-F-1x2 J4
U 1 1
P 3300 2300
F 0 "J4" H 3314 2005 50  0000 C CNN
F 1 "2834076-1" H 3314 2096 50  0000 C CNN
F 2 "conn-te:TE_2834076-1" H 3300 2300 50  0001 C CNN
F 3 "" H 3300 2300 50  0000 C CNN
F 4 "CONN TE 2834076-1" H 0   0   50  0001 C CNN "BOM"
	1    3300 2300
	-1   0    0    1   
$EndComp
Wire Wire Line
	3350 2200 3550 2200
Wire Wire Line
	3550 2200 3550 1850
Connection ~ 3550 1850
Wire Wire Line
	3550 1850 3900 1850
Wire Wire Line
	3350 2300 3550 2300
Wire Wire Line
	3550 2300 3550 2650
Connection ~ 3550 2650
Wire Wire Line
	3550 2650 3900 2650
$Comp
L conn-100mil:CONN-100MIL-F-1x2 J5
U 1 1
P 3300 4550
F 0 "J5" H 3314 4255 50  0000 C CNN
F 1 "2834076-1" H 3314 4346 50  0000 C CNN
F 2 "conn-te:TE_2834076-1" H 3300 4550 50  0001 C CNN
F 3 "" H 3300 4550 50  0000 C CNN
F 4 "CONN TE 2834076-1" H 0   0   50  0001 C CNN "BOM"
	1    3300 4550
	-1   0    0    1   
$EndComp
Wire Wire Line
	3350 4450 3550 4450
Wire Wire Line
	3550 4450 3550 4100
Wire Wire Line
	3350 4550 3550 4550
Wire Wire Line
	3550 4550 3550 4900
Connection ~ 3550 4100
Wire Wire Line
	3550 4100 3900 4100
Connection ~ 3550 4900
Wire Wire Line
	3550 4900 3900 4900
NoConn ~ 1150 6600
NoConn ~ 1150 6700
NoConn ~ 1150 6800
$Comp
L power:PWR_FLAG #PWR0105
U 1 1
P 1400 6400
F 0 "#PWR0105" H 1400 6400 50  0001 C CNN
F 1 "PWR_FLAG" H 1400 6400 50  0001 C CNN
F 2 "" H 1400 6400 60  0000 C CNN
F 3 "" H 1400 6400 60  0000 C CNN
	1    1400 6400
	1    0    0    -1  
$EndComp
Wire Wire Line
	1400 6400 1400 6500
Connection ~ 1400 6500
Wire Wire Line
	1400 6500 1650 6500
$Comp
L power:PWR_FLAG #PWR0106
U 1 1
P 1400 7100
F 0 "#PWR0106" H 1400 7100 50  0001 C CNN
F 1 "PWR_FLAG" H 1400 7100 50  0001 C CNN
F 2 "" H 1400 7100 60  0000 C CNN
F 3 "" H 1400 7100 60  0000 C CNN
	1    1400 7100
	-1   0    0    1   
$EndComp
Wire Wire Line
	1400 7000 1400 7100
Connection ~ 1400 7000
Wire Wire Line
	1400 7000 1650 7000
$EndSCHEMATC
